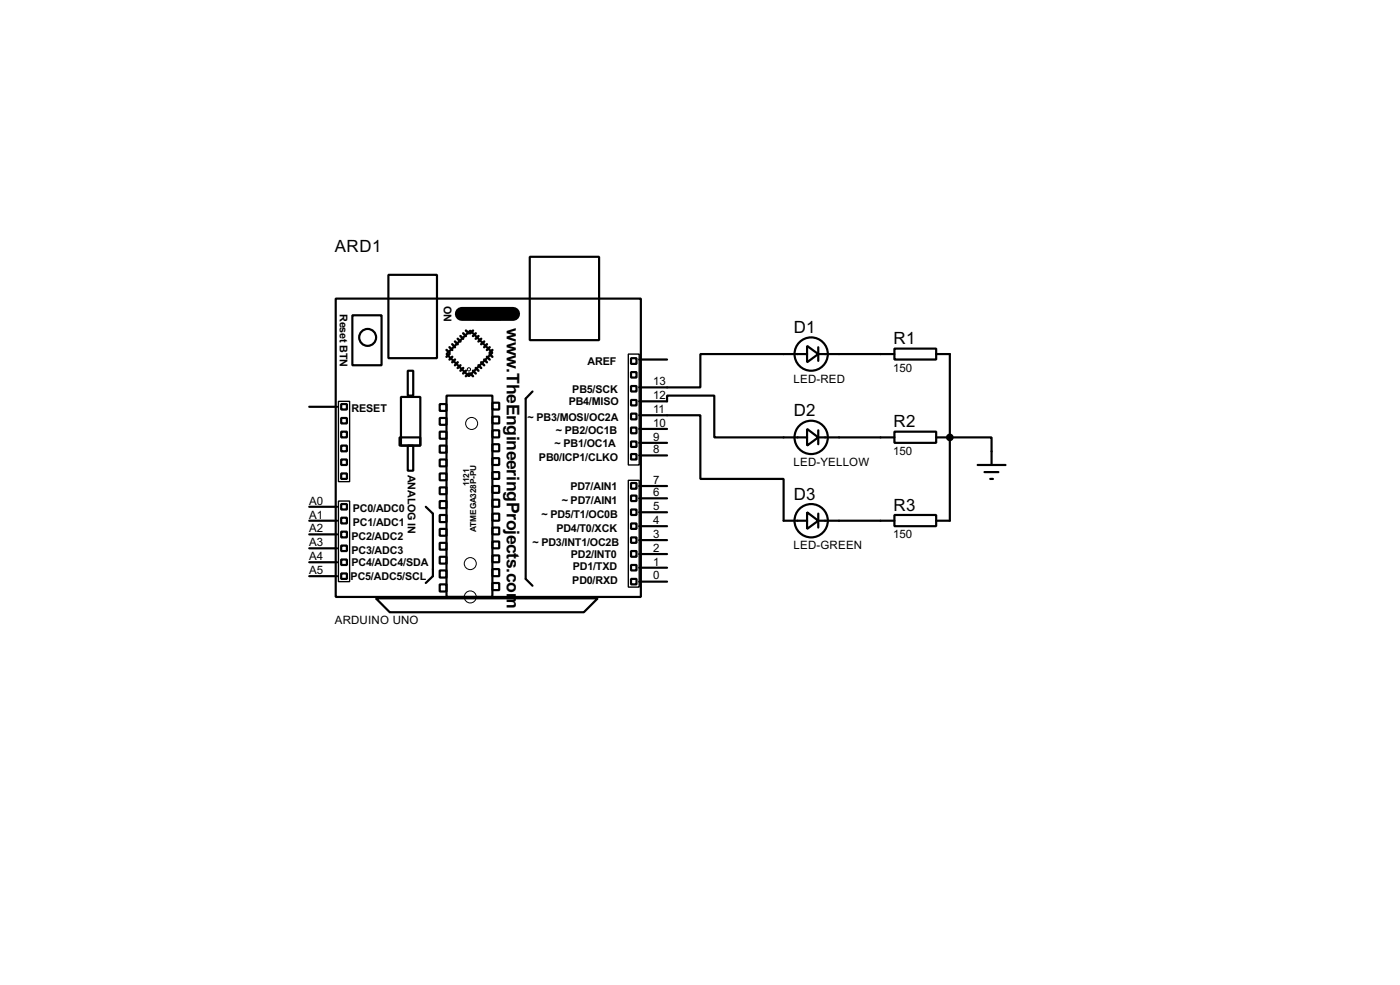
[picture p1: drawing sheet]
<svg xmlns="http://www.w3.org/2000/svg" width="256mm" height="180mm" viewBox="0 0 256 180" stroke-linecap="round" stroke-linejoin="round" font-family="sans-serif">
<g fill="none" stroke="#000" stroke-width=".4">
<path d="M61.5 54.7h55.9v54.6h-55.9zM64.6 57.7h5.3v9.2h-5.3zM71.2 50.3h8.9v15.3h-8.9zM87.2 56.4h4.5v2.1h-4.5zM97.1 47h12.7v15.3h-12.7zM56.7 74.5h5.1M62.5 76.5h1.1v1h-1.1zM62.5 79h1.1v1.1h-1.1zM62.5 74h1.1v1h-1.1zM73.5 72.7h3.5v8.9h-3.5zM74.7 67.9h1v4.5h-1zM80.6 74h1.2v1.2h-1.2z"/>
<path d="M80.6 76.5h1.2v1.3h-1.2zM80.6 79h1.2v1.3h-1.2zM81.8 72.4h8.4v36.9h-8.4zM81.8 64.8l4.4-4.3 4 4.1-4.3 4.3zM90.2 73.7h1.3v1.3h-1.3zM90.2 76.3h1.3v1.2h-1.3zM90.2 78.8h1.3v1.3h-1.3zM97.6 71.7l-1.3 1.3v33l1.3 1.2M115.6 65.6h1v1h-1zM115.6 70.7h1v1h-1zM115.6 73.2h1v1h-1zM115.6 75.7h1v1.1h-1z"/>
<path d="M115.6 78.3h1v1h-1zM115.6 68.1h1v1h-1zM117.1 73.5h5.1v-1.1h8.7v7.7h17M117.1 76h11.2v11.7h15.3v7.6h4.3M117.1 78.5h5.1M117.1 65.8h5.1M147.9 63.3l2 1.5-2 1.5zM147.9 78.5l2 1.6-2 1.5zM147.9 64.8h-19.6v6.1h-11.2M149.9 64.8h14M149.9 63.6v2.5M149.9 78.8v2.5"/>
<path d="M163.9 63.8h7.6v2h-7.6zM163.9 79h7.6v2.1h-7.6zM171.5 64.8h2.5v30.5h-2.5M56.7 95.3h5.1M56.7 97.8h5.1M56.7 92.8h5.1M62.5 81.6h1.1v1h-1.1zM62.5 86.7h1.1v1h-1.1zM62.5 84.1h1.1v1h-1.1zM62.5 92.3h1.1v1h-1.1zM62.5 94.8h1.1v1h-1.1zM62.5 97.3h1.1v1.1h-1.1z"/>
<path d="M62.5 99.9h1.1v1h-1.1zM73.2 80.1h3.8v1.5h-3.8zM74.7 81.6h1v4.6h-1zM78 92.8l1.3 1.2v11.5l-1.3 1.2M80.6 81.6h1.2v1.3h-1.2zM80.6 84.1h1.2v1.3h-1.2zM80.6 86.7h1.2v1.2h-1.2zM80.6 89.2h1.2v1.3h-1.2zM80.6 91.7h1.2v1.3h-1.2zM80.6 94.3h1.2v1.3h-1.2zM80.6 96.8h1.2v1.3h-1.2zM80.6 99.4h1.2v1.2h-1.2z"/>
<path d="M90.2 81.3h1.3v1.3h-1.3zM90.2 83.9h1.3v1.2h-1.3zM90.2 86.4h1.3v1.3h-1.3zM90.2 89h1.3v1.2h-1.3zM90.2 91.5h1.3v1.3h-1.3zM90.2 94h1.3v1.3h-1.3zM90.2 96.6h1.3v1.2h-1.3zM90.2 99.1h1.3v1.3h-1.3zM115.6 80.8h1v1h-1zM115.6 83.1h1v1h-1zM115.6 88.4h1v1.1h-1zM115.6 90.7h1v1h-1z"/>
<path d="M115.6 93.3h1v1h-1zM115.6 95.8h1v1h-1zM115.6 98.4h1v1h-1zM117.1 98.9h5.1M117.1 96.3h5.1M117.1 93.8h5.1M117.1 91.2h5.1M117.1 89h5.1M117.1 83.4h5.1M117.1 81.1h5.1M147.9 93.8l2 1.5-2 1.5zM149.9 80.1h14"/>
<path d="M149.9 95.3h14M149.9 94v2.6M163.9 94.3h7.6v2h-7.6zM171.5 80.1h10.2v5M179.1 85.1h5.1M180.4 86.4h2.5M181.4 87.7h.5M56.7 105.5h5.1M56.7 102.9h5.1M56.7 100.4h5.1M62.5 102.4h1.1v1h-1.1zM62.5 105h1.1v1h-1.1z"/>
<path d="M68.9 109.5h40.6l-2.5 2.6h-35.6zM80.6 101.9h1.2v1.3h-1.2zM80.6 104.4h1.2v1.3h-1.2zM80.6 107h1.2v1.3h-1.2zM90.2 101.7h1.3v1.2h-1.3zM90.2 104.2h1.3v1.3h-1.3zM90.2 106.7h1.3v1.3h-1.3zM115.6 100.9h1v1h-1zM115.6 103.4h1v1h-1zM115.6 106h1v1h-1zM117.1 106.5h5.1M117.1 103.9h5.1"/>
<path d="M117.1 101.4h5.1"/>
<circle cx="67.3" cy="61.8" r="1.55"/>
<circle cx="148.6" cy="64.8" r="3.1"/>
<circle cx="148.6" cy="80.1" r="3.1"/>
<circle cx="148.6" cy="95.3" r="3.1"/>
</g>
<circle cx="174" cy="80.1" r=".2" fill="#000"/>
<path d="M84.6 57.5h9.4" fill="none" stroke="#000" stroke-width="2.6"/>
<g fill="none" stroke="#000" stroke-width=".45">
<path d="M81.8 64.1l.6 .5M82.4 63.6l.5 .5M82.4 64.8l-.6 .5M82.9 63l.5 .6M82.9 65.3l-.5 .5M83.4 62.5l.5 .5M83.4 65.8l-.5 .5M83.9 62l.5 .5M83.9 66.3l-.5 .6M84.4 61.5l.5 .5M84.4 66.9l-.5 .5M84.9 61l.5 .5"/>
<path d="M84.9 67.4l-.5 .5M85.4 60.5l.5 .5M85.4 67.9l-.5 .5M85.9 68.4l-.5 .5M86.2 68.4l.5 .5M86.7 67.9l.5 .5M86.7 60.5l-.5 .5M87.2 67.4l.5 .5M87.2 61l-.5 .5M87.7 66.9l.5 .5M87.7 61.5l-.5 .5M88.2 66.3l.5 .6"/>
<path d="M88.2 62l-.5 .5M88.7 65.8l.5 .5M88.7 62.5l-.5 .5M89.2 65.3l.5 .5M89.2 63l-.5 .6M89.7 64.8l.5 .5M89.7 63.6l-.5 .5M90.2 64.1l-.5 .5"/>
</g>
<g fill="none" stroke="#000" stroke-width=".18">
<circle cx="85.9" cy="67.6" r=".3"/>
<circle cx="86.4" cy="77.5" r="1.1"/>
<circle cx="86.1" cy="103.2" r="1.1"/>
<circle cx="86.1" cy="109.3" r="1.1"/>
</g>
<path d="M62 73.5h2.1v14.7h-2.1zM115.1 64.8h2v20.3h-2zM62 91.7h2.1v14.8h-2.1zM115.1 87.9h2v19.6h-2z" fill="none" stroke="#000" stroke-width=".25"/>
<circle cx="174" cy="80.1" r=".5" fill="#000" stroke="#000" stroke-width=".4"/>
<g font-size="3.6">
<text x="92.9" y="60.1" transform="rotate(90 92.9 60.1)">w</text>
<text x="92.9" y="67.4" transform="rotate(90 92.9 67.4)">.TheEngineeringProjects.com</text>
</g>
<g font-size="3.5">
<text x="61.4" y="46.2">ARD1</text>
<text x="145.4" y="61">D1</text>
<text x="163.7" y="63">R1</text>
<text x="145.4" y="76.2">D2</text>
<text x="163.7" y="78.2">R2</text>
<text x="145.4" y="91.5">D3</text>
<text x="163.7" y="93.5">R3</text>
</g>
<g font-size="2.4">
<text x="119.7" y="70.5">13</text>
<text x="145.4" y="70.1">LED-RED</text>
<text x="163.7" y="68">150</text>
<text x="119.7" y="75.6">11</text>
<text x="119.7" y="73">12</text>
<text x="119.7" y="82.9">8</text>
<text x="119.7" y="80.7">9</text>
<text x="119.7" y="78.1">10</text>
<text x="163.7" y="83.3">150</text>
<text x="119.7" y="88.5">7</text>
<text x="145.4" y="85.3">LED-YELLOW</text>
<text x="56.6" y="94.9">A1</text>
<text x="56.6" y="92.4">A0</text>
<text x="119.7" y="95.9">4</text>
<text x="119.7" y="93.4">5</text>
<text x="119.7" y="90.8">6</text>
<text x="56.6" y="100">A3</text>
<text x="56.6" y="97.4">A2</text>
<text x="119.7" y="101">2</text>
<text x="119.7" y="98.5">3</text>
<text x="145.4" y="100.6">LED-GREEN</text>
<text x="163.7" y="98.5">150</text>
<text x="56.6" y="105.1">A5</text>
<text x="56.6" y="102.5">A4</text>
<text x="119.7" y="106.1">0</text>
<text x="119.7" y="103.5">1</text>
<text x="61.3" y="114.3">ARDUINO UNO</text>
</g>
<g font-size="2.2">
<text x="62.3" y="57.5" transform="rotate(90 62.3 57.5)">Reset BTN</text>
<text x="81.3" y="56" transform="rotate(90 81.3 56)">ON</text>
<text x="104.8" y="71.9">PB5/SCK</text>
<text x="107.6" y="66.8">AREF</text>
<text x="64.4" y="75.5">RESET</text>
<text x="96.7" y="77">~ PB3/MOSI/OC2A</text>
<text x="104.2" y="74.2">PB4/MISO</text>
<text x="101.6" y="81.8">~ PB1/OC1A</text>
<text x="101.9" y="79.5">~ PB2/OC1B</text>
<text x="74.7" y="86.9" transform="rotate(90 74.7 86.9)">ANALOG IN</text>
<text x="98.7" y="84.3">PB0/ICP1/CLKO</text>
<text x="104.5" y="89.7">PD7/AIN1</text>
<text x="64.6" y="93.8">PC0/ADC0</text>
<text x="99.2" y="94.8">~ PD5/T1/OC0B</text>
<text x="102.9" y="92.2">~ PD7/AIN1</text>
<text x="64.4" y="101.4">PC3/ADC3</text>
<text x="64.4" y="98.8">PC2/ADC2</text>
<text x="64.6" y="96.3">PC1/ADC1</text>
<text x="97.5" y="99.9">~ PD3/INT1/OC2B</text>
<text x="101.9" y="97.3">PD4/T0/XCK</text>
<text x="64.2" y="106.2">PC5/ADC5/SCL</text>
<text x="64.4" y="103.7">PC4/ADC4/SDA</text>
<text x="104.6" y="102.2">PD2/INT0</text>
<text x="104.8" y="107">PD0/RXD</text>
<text x="104.9" y="104.4">PD1/TXD</text>
</g>
<g font-size="1.7">
<text x="86" y="88.9" transform="rotate(-90 86 88.9)">1121</text>
<text x="87.3" y="97.4" transform="rotate(-90 87.3 97.4)">ATMEGA328P-PU</text>
</g>
</svg>
